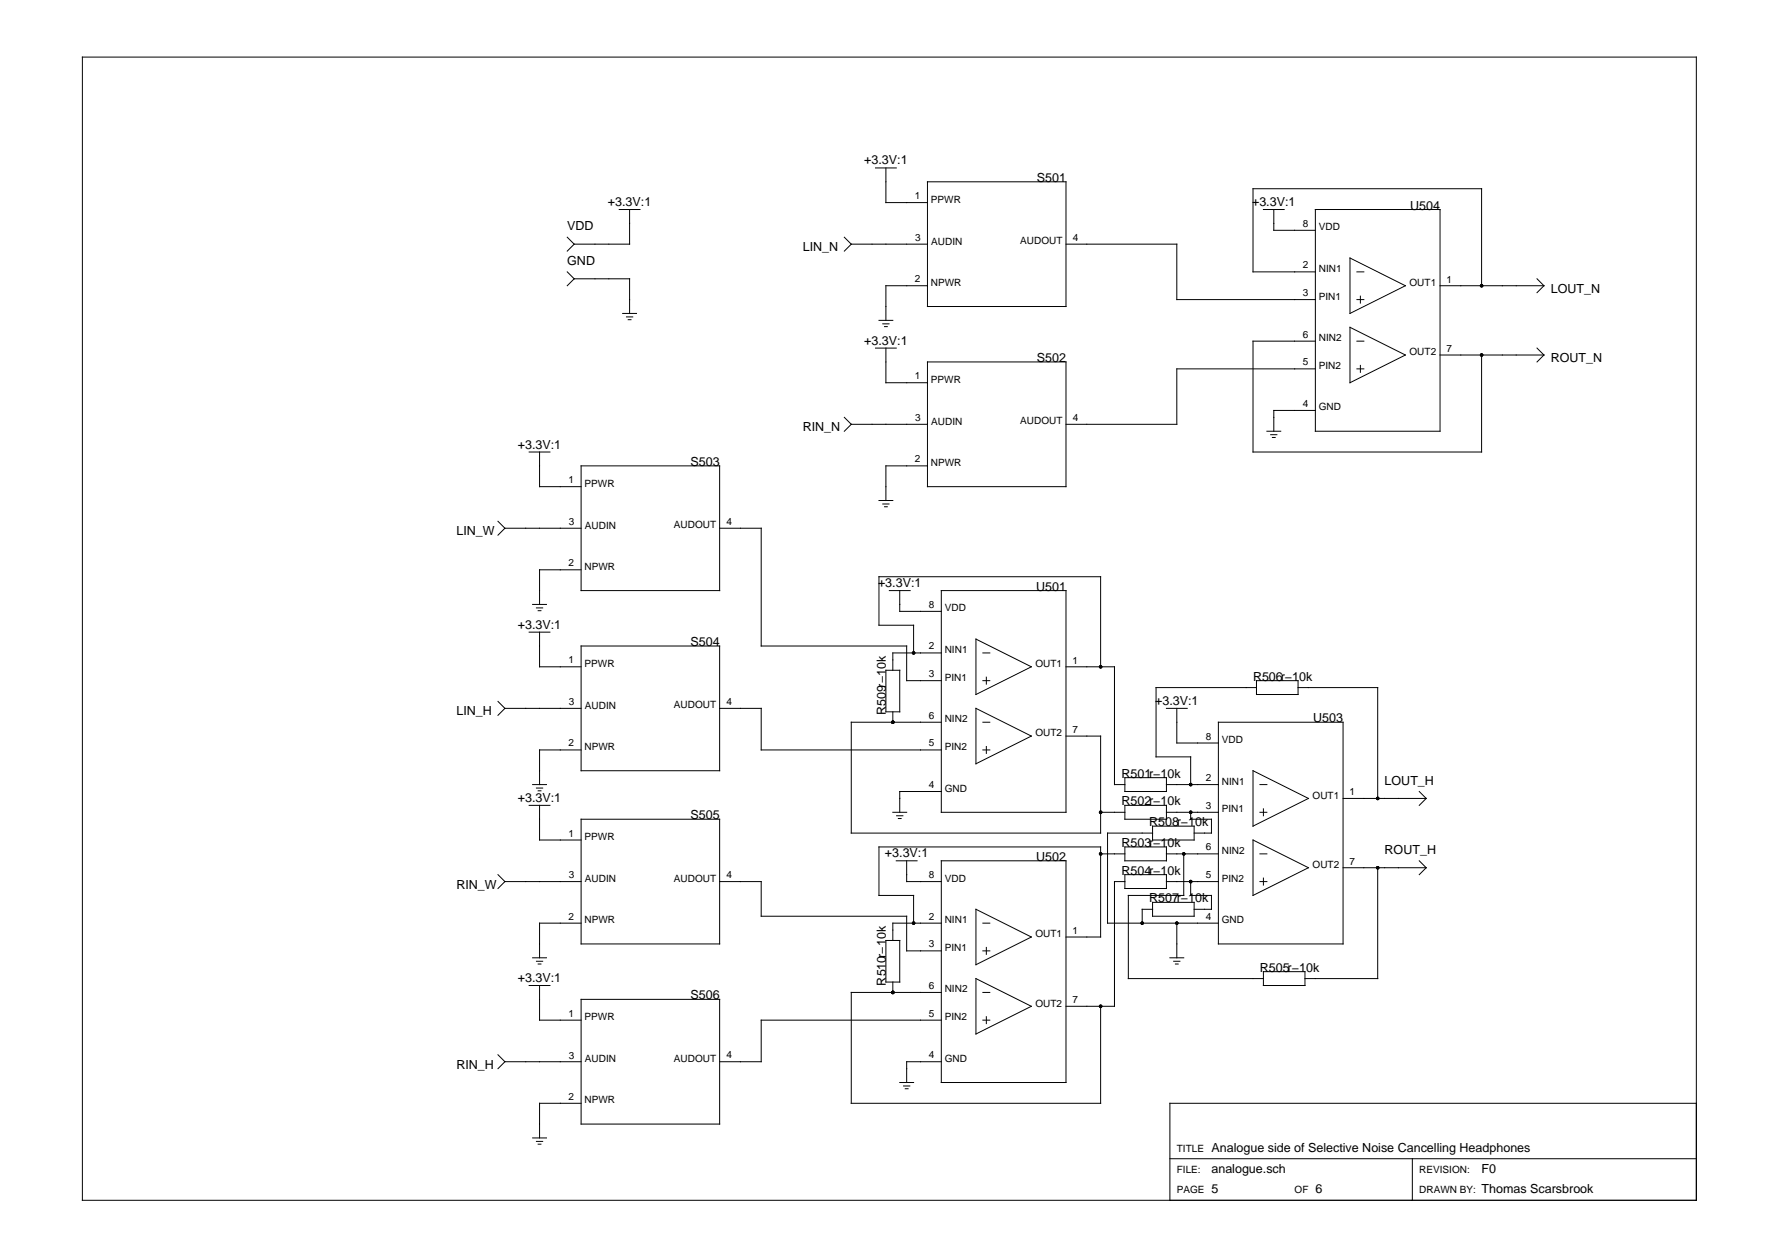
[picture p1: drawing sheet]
<svg xmlns="http://www.w3.org/2000/svg" width="420mm" height="297mm" viewBox="0 0 420 297" stroke-linecap="round" stroke-linejoin="round" font-family="sans-serif">
<g fill="none" stroke="#000" stroke-width=".24">
<path d="M19.5 13.5h381.1v269.9h-381.1zM206.8 39.7h4.9M209.2 39.7v8.1h9.8M134 56l1.6 1.7M135.6 57.7l-1.6 1.6M146.2 49.5h5M148.7 49.5v8.2h-13.1M199.4 56l1.6 1.7M201 57.7h18M201 57.7l-1.6 1.6M219 42.9h32.8v29.5h-32.8zM251.8 57.7h26.1v13h32.8"/>
<path d="M298.4 49.5h4.9M300.8 49.5v4.9h9.9M310.7 49.5h29.4v52.3h-29.4zM134 64.2l1.6 1.6M135.6 65.8h13.1v8.2M135.6 65.8l-1.6 1.7M147.1 74h3.2M148 74.8h1.4M148.4 75.5h.6M207.6 75.6h3.3M208.5 76.5h1.5M208.9 77.1h.7"/>
<path d="M219 67.5h-9.8v8.1M310.7 64.2h-14.8v-19.6h54v22.9M318.8 60.9l13.1 6.6-13.1 6.5zM318.8 77.3l13.1 6.5-13.1 6.6zM320.5 70.7h1.6M320.5 64.2h1.6M321.3 69.9v1.7M340.1 67.5h24.5M363 65.8l1.6 1.7M364.6 67.5l-1.6 1.6M199.4 98.6l1.6 1.6M206.8 82.2h4.9"/>
<path d="M209.2 82.2v8.2h9.8M219 85.5h32.8v29.4h-32.8zM310.7 87.1h-32.8v13.1h-26.1M310.7 80.6h-14.8v26.1h54v-22.9M310.7 96.9h-9.9v4.9M320.5 80.6h1.6M320.5 87.1h1.6M321.3 86.3v1.6M340.1 83.8h24.5M363 82.2l1.6 1.6M364.6 83.8l-1.6 1.7M125 106.7h4.9"/>
<path d="M127.4 106.7v8.2h9.8M137.2 110h32.8v29.4h-32.8zM201 100.2h18M201 100.2l-1.6 1.6M207.6 118.2h3.3M208.5 119h1.5M208.9 119.7h.7M219 110h-9.8v8.2M299.2 101.8h3.3M300.1 102.6h1.5M300.5 103.3h.7M117.6 123.1l1.6 1.6"/>
<path d="M119.2 124.7h18M119.2 124.7l-1.6 1.7M137.2 134.5h-9.8v8.2M170 124.7h9.8v27.8h34.3v8.2h8.2M210 139.4h5M212.5 139.4v5h9.8M222.3 139.4h29.5v52.4h-29.5zM125 149.3h4.9M125.8 142.7h3.3M126.7 143.5h1.5M127.1 144.2h.7M127.4 149.3v8.1h9.8"/>
<path d="M137.2 152.5h32.8v29.5h-32.8zM209.2 158.3h3.3v9.8h-3.3zM215.8 154.2v-6.6h-8.2v-11.4h52.3v21.2M222.3 154.2h-11.4v4.1M230.5 150.9l13.1 6.5-13.1 6.6zM232.1 154.2h1.7M232.9 159.9v1.6M251.8 157.4h11.4v27.9h2.5M117.6 165.6l1.6 1.7M119.2 167.3h18M119.2 167.3l-1.6 1.6M137.2 177.1h-9.8v8.2"/>
<path d="M170 167.3h9.8v9.8h42.5M210.9 168.1v2.4M222.3 170.5h-21.3v26.2h58.9v-22.9h-8.1M230.5 167.3l13.1 6.5-13.1 6.5zM232.1 170.5h1.7M232.1 177.1h1.7M232.1 160.7h1.7M232.9 176.3v1.6M275.5 167.3h4.9M277.9 167.3v8.1h9.9M287.8 170.5h29.4v52.4h-29.4zM296.8 160.7h9.8v3.3h-9.8z"/>
<path d="M296.8 162.4h-23.8v16.3h8.2v6.6M306.6 162.4h18.8v26.1M125 190.2h4.9M125.8 185.3h3.3M126.7 186.1h1.5M127.1 186.7h.7M127.4 190.2v8.1h9.8M137.2 193.4h32.8v29.5h-32.8zM210.9 191.8h3.2M211.8 192.6h1.4M212.2 193.3h.6M222.3 186.9h-9.8v4.9"/>
<path d="M259.9 191.8h5.8M265.7 183.6h9.8v3.3h-9.8zM265.7 200h9.8v3.3h-9.8zM265.7 190.2h9.8v3.2h-9.8zM272.2 196.7h-10.6v21.3h26.2M272.2 195.1h9.8v3.2h-9.8zM275.5 191.8h12.3M275.5 185.3h12.3M281.2 191.8v1.6h4.9v3.3h-4.1M295.9 182l13.1 6.5-13.1 6.6zM295.9 198.3l13.1 6.6-13.1 6.5zM297.6 191.8h1.6"/>
<path d="M297.6 185.3h1.6M298.4 191v1.6M317.2 188.5h19.6M335.2 186.9l1.6 1.6M336.8 188.5l-1.6 1.7M117.6 206.5l1.6 1.7M119.2 208.2h18M119.2 208.2l-1.6 1.6M137.2 218h-9.8v8.2M170 208.2h9.8v8.1h34.3v8.2h8.2M211.7 203.3h4.9M214.1 203.3v4.9h8.2"/>
<path d="M215.8 218v-6.6h-8.2v-11.4h52.3v21.2h-8.1M222.3 203.3h29.5v52.3h-29.5zM222.3 218h-11.4v4.1M230.5 214.7l13.1 6.5-13.1 6.6zM232.1 218h1.7M259.9 201.6h5.8M265.7 208.2h-2.5v29.4h-11.4M265.7 206.5h9.8v3.3h-9.8zM272.2 214.7h-2.4v3.3M272.2 213.1h9.8v3.2h-9.8zM275.5 208.2h12.3M275.5 201.6h12.3"/>
<path d="M277.9 218v8.2M279.6 201.6v9.8h-13.1v19.7h31.9M281.2 208.2v3.2h4.9v3.3h-4.1M297.6 208.2h1.6M297.6 201.6h1.6M298.4 207.3v1.7M317.2 204.9h19.6M325.4 204.9v26.2h-17.2M335.2 203.3l1.6 1.6M336.8 204.9l-1.6 1.6M125 232.7h4.9M125.8 226.2h3.3"/>
<path d="M126.7 227h1.5M127.1 227.6h.7M127.4 232.7v8.2h9.8M137.2 236h32.8v29.4h-32.8zM209.2 222.1h3.3v9.8h-3.3zM210.9 231.9v2.4M222.3 234.3h-21.3v26.2h58.9v-22.9M230.5 231.1l13.1 6.5-13.1 6.6zM232.1 234.3h1.7M232.1 224.5h1.7M232.9 223.7v1.6M276.3 226.2h3.3"/>
<path d="M277.2 227h1.5M277.6 227.6h.7M298.4 229.4h9.8v3.3h-9.8zM117.6 249.1l1.6 1.6M119.2 250.7h18M119.2 250.7l-1.6 1.6M212.5 255.6h3.3M213.4 256.4h1.5M213.8 257.1h.7M222.3 240.9h-42.5v9.8h-9.8M222.3 250.7h-8.2v4.9M232.1 240.9h1.7"/>
<path d="M232.9 240.1v1.6M125.8 268.7h3.3M126.7 269.5h1.5M127.1 270.2h.7M137.2 260.5h-9.8v8.2M276.3 273.6h124.3M333.6 273.6v9.8M400.6 260.5h-124.3v22.9"/>
</g>
<g fill="#000">
<circle cx="349.9" cy="67.5" r=".41"/>
<circle cx="349.9" cy="83.8" r=".41"/>
<circle cx="215.8" cy="154.2" r=".41"/>
<circle cx="259.9" cy="157.4" r=".41"/>
<circle cx="210.9" cy="170.5" r=".41"/>
<circle cx="259.9" cy="191.8" r=".41"/>
<circle cx="281.2" cy="191.8" r=".41"/>
<circle cx="281.2" cy="185.3" r=".41"/>
<circle cx="325.4" cy="188.5" r=".41"/>
<circle cx="215.8" cy="218" r=".41"/>
<circle cx="259.9" cy="201.6" r=".41"/>
<circle cx="269.8" cy="218" r=".41"/>
<circle cx="277.9" cy="218" r=".41"/>
<circle cx="279.6" cy="201.6" r=".41"/>
<circle cx="281.2" cy="208.2" r=".41"/>
<circle cx="325.4" cy="204.9" r=".41"/>
<circle cx="210.9" cy="234.3" r=".41"/>
<circle cx="259.9" cy="237.6" r=".41"/>
</g>
<g font-size="3">
<text x="204.1" y="38.8">+3.3V:1</text>
<text x="244.9" y="42.9">S501</text>
<text x="143.6" y="48.7">+3.3V:1</text>
<text x="295.7" y="48.7">+3.3V:1</text>
<text x="333" y="49.5">U504</text>
<text x="134" y="54.4">VDD</text>
<text x="189.6" y="59.3">LIN_N</text>
<text x="134" y="62.6">GND</text>
<text x="366.3" y="69.1">LOUT_N</text>
<text x="204.1" y="81.4">+3.3V:1</text>
<text x="244.9" y="85.5">S502</text>
<text x="366.3" y="85.5">ROUT_N</text>
<text x="189.6" y="101.8">RIN_N</text>
<text x="122.3" y="105.9">+3.3V:1</text>
<text x="163.1" y="110">S503</text>
<text x="107.8" y="126.4">LIN_W</text>
<text x="207.4" y="138.6">+3.3V:1</text>
<text x="244.7" y="139.4">U501</text>
<text x="122.3" y="148.4">+3.3V:1</text>
<text x="163.1" y="152.5">S504</text>
<text x="295.9" y="160.7">R506r−10k</text>
<text x="272.8" y="166.4">+3.3V:1</text>
<text x="107.8" y="168.9">LIN_H</text>
<text x="209.2" y="168.9" transform="rotate(-90 209.2 168.9)">R509r−10k</text>
<text x="310.1" y="170.5">U503</text>
<text x="264.8" y="183.6">R501r−10k</text>
<text x="327" y="185.3">LOUT_H</text>
<text x="122.3" y="189.3">+3.3V:1</text>
<text x="264.8" y="190.2">R502r−10k</text>
<text x="163.1" y="193.4">S505</text>
<text x="271.4" y="195.1">R508r−10k</text>
<text x="209" y="202.4">+3.3V:1</text>
<text x="244.7" y="203.3">U502</text>
<text x="264.8" y="200">R503r−10k</text>
<text x="327" y="201.6">ROUT_H</text>
<text x="107.8" y="209.8">RIN_W</text>
<text x="264.8" y="206.5">R504r−10k</text>
<text x="271.4" y="213.1">R507r−10k</text>
<text x="122.3" y="231.9">+3.3V:1</text>
<text x="209.2" y="232.7" transform="rotate(-90 209.2 232.7)">R510r−10k</text>
<text x="297.6" y="229.4">R505r−10k</text>
<text x="163.1" y="236">S506</text>
<text x="107.8" y="252.3">RIN_H</text>
<text x="286.1" y="272">Analogue side of Selective Noise Cancelling Headphones</text>
<text x="286.1" y="276.9">analogue.sch</text>
<text x="286.1" y="281.8">5</text>
<text x="310.7" y="281.8">6</text>
<text x="349.9" y="276.9">F0</text>
<text x="349.9" y="281.8">Thomas Scarsbrook</text>
</g>
<g font-size="2.4">
<text x="216.1" y="47">1</text>
<text x="219.9" y="47.8">PPWR</text>
<text x="307.7" y="53.6">8</text>
<text x="216.2" y="56.9">3</text>
<text x="219.9" y="57.7">AUDIN</text>
<text x="241" y="57.7">AUDOUT</text>
<text x="253.4" y="56.8">4</text>
<text x="311.5" y="54.4">VDD</text>
<text x="307.7" y="63.4">2</text>
<text x="311.5" y="64.2">NIN1</text>
<text x="216.1" y="66.6">2</text>
<text x="219.9" y="67.5">NPWR</text>
<text x="307.7" y="69.9">3</text>
<text x="311.5" y="70.7">PIN1</text>
<text x="332.9" y="67.5">OUT1</text>
<text x="341.7" y="66.7">1</text>
<text x="307.7" y="79.7">6</text>
<text x="311.5" y="80.6">NIN2</text>
<text x="332.9" y="83.9">OUT2</text>
<text x="341.7" y="83.1">7</text>
<text x="216.1" y="89.6">1</text>
<text x="307.7" y="86.3">5</text>
<text x="311.5" y="87.1">PIN2</text>
<text x="219.9" y="90.4">PPWR</text>
<text x="216.2" y="99.5">3</text>
<text x="219.9" y="100.3">AUDIN</text>
<text x="241" y="100.2">AUDOUT</text>
<text x="253.4" y="99.4">4</text>
<text x="307.7" y="96.1">4</text>
<text x="311.5" y="96.9">GND</text>
<text x="216.1" y="109.2">2</text>
<text x="219.9" y="110">NPWR</text>
<text x="134.3" y="114.1">1</text>
<text x="138.1" y="114.9">PPWR</text>
<text x="134.4" y="124">3</text>
<text x="138.1" y="124.8">AUDIN</text>
<text x="159.2" y="124.7">AUDOUT</text>
<text x="171.6" y="123.9">4</text>
<text x="134.3" y="133.7">2</text>
<text x="138.1" y="134.5">NPWR</text>
<text x="219.4" y="143.5">8</text>
<text x="223.1" y="144.4">VDD</text>
<text x="219.4" y="153.4">2</text>
<text x="223.1" y="154.2">NIN1</text>
<text x="134.3" y="156.6">1</text>
<text x="138.1" y="157.4">PPWR</text>
<text x="219.4" y="159.9">3</text>
<text x="223.1" y="160.7">PIN1</text>
<text x="244.6" y="157.5">OUT1</text>
<text x="253.3" y="156.7">1</text>
<text x="134.4" y="166.5">3</text>
<text x="138.1" y="167.3">AUDIN</text>
<text x="159.2" y="167.3">AUDOUT</text>
<text x="171.6" y="166.4">4</text>
<text x="219.4" y="169.7">6</text>
<text x="223.1" y="170.5">NIN2</text>
<text x="244.6" y="173.9">OUT2</text>
<text x="253.3" y="173.1">7</text>
<text x="134.3" y="176.3">2</text>
<text x="138.1" y="177.1">NPWR</text>
<text x="219.4" y="176.3">5</text>
<text x="223.1" y="177.1">PIN2</text>
<text x="284.8" y="174.6">8</text>
<text x="288.6" y="175.4">VDD</text>
<text x="284.8" y="184.4">2</text>
<text x="288.6" y="185.3">NIN1</text>
<text x="219.4" y="186.1">4</text>
<text x="223.1" y="186.9">GND</text>
<text x="284.8" y="191">3</text>
<text x="288.6" y="191.8">PIN1</text>
<text x="310" y="188.6">OUT1</text>
<text x="318.8" y="187.8">1</text>
<text x="134.3" y="197.5">1</text>
<text x="138.1" y="198.3">PPWR</text>
<text x="284.8" y="200.8">6</text>
<text x="288.6" y="201.6">NIN2</text>
<text x="134.4" y="207.4">3</text>
<text x="138.1" y="208.2">AUDIN</text>
<text x="159.2" y="208.2">AUDOUT</text>
<text x="171.6" y="207.3">4</text>
<text x="219.4" y="207.3">8</text>
<text x="223.1" y="208.2">VDD</text>
<text x="284.8" y="207.3">5</text>
<text x="288.6" y="208.2">PIN2</text>
<text x="310" y="205">OUT2</text>
<text x="318.8" y="204.2">7</text>
<text x="134.3" y="217.2">2</text>
<text x="138.1" y="218">NPWR</text>
<text x="219.4" y="217.2">2</text>
<text x="223.1" y="218">NIN1</text>
<text x="244.6" y="221.3">OUT1</text>
<text x="253.3" y="220.5">1</text>
<text x="284.8" y="217.2">4</text>
<text x="288.6" y="218">GND</text>
<text x="219.4" y="223.7">3</text>
<text x="223.1" y="224.5">PIN1</text>
<text x="219.4" y="233.5">6</text>
<text x="223.1" y="234.3">NIN2</text>
<text x="244.6" y="237.7">OUT2</text>
<text x="253.3" y="236.9">7</text>
<text x="134.3" y="240.1">1</text>
<text x="138.1" y="240.9">PPWR</text>
<text x="219.4" y="240.1">5</text>
<text x="223.1" y="240.9">PIN2</text>
<text x="134.4" y="250">3</text>
<text x="138.1" y="250.8">AUDIN</text>
<text x="159.2" y="250.7">AUDOUT</text>
<text x="171.6" y="249.9">4</text>
<text x="219.4" y="249.9">4</text>
<text x="223.1" y="250.7">GND</text>
<text x="134.3" y="259.7">2</text>
<text x="138.1" y="260.5">NPWR</text>
<text x="277.9" y="272">TITLE</text>
<text x="277.9" y="276.9">FILE:</text>
<text x="277.9" y="281.8">PAGE</text>
<text x="305.7" y="281.8">OF</text>
<text x="335.2" y="276.9">REVISION:</text>
<text x="335.2" y="281.8">DRAWN BY:</text>
</g>
</svg>
